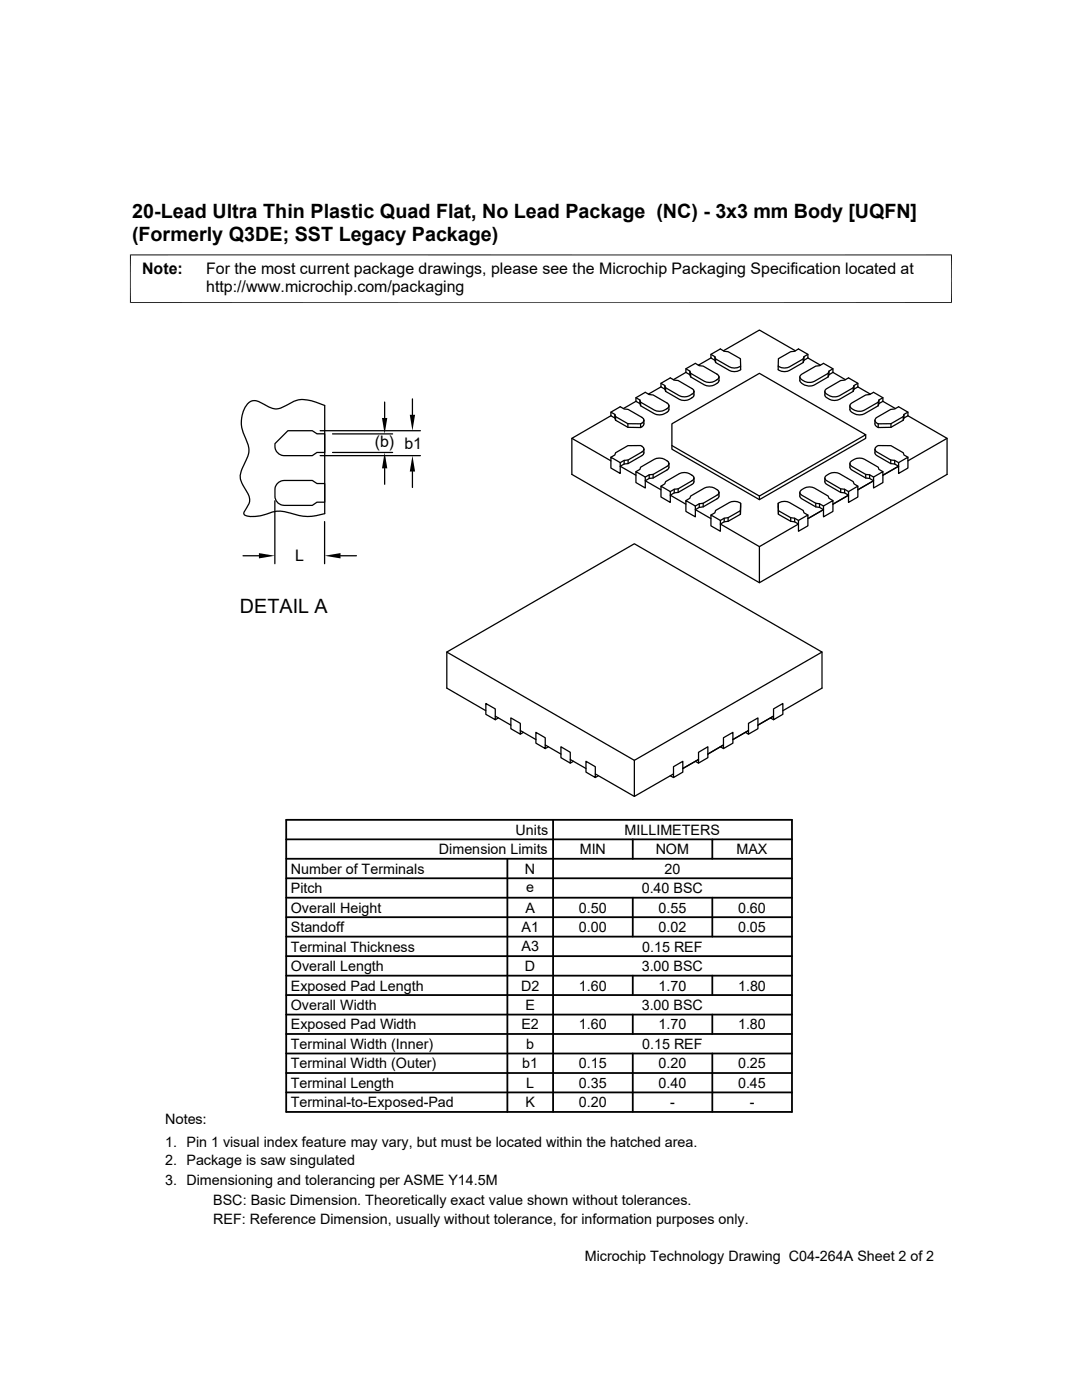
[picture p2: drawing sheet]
<svg xmlns="http://www.w3.org/2000/svg" width="216mm" height="279mm" viewBox="0 0 216 279" stroke-linecap="round" stroke-linejoin="round" font-family="sans-serif">
<g fill="none" stroke="#000" stroke-width=".25">
<path d="M82.3 79.6v3.2M126.9 79.4l.8 .4 .1 .5 2.8 1.6a2.19 2.19 0 0 0 2.9-.9M127.7 79.8v.7M131.9 77.2l-2.5 1.5M131.9 77.2v-.7l1.9-1.1 .7 .5h.8l2.9 1.8 .3 .4M131.9 77.2l.8 .5 .1 .4 2.8 1.6a2.21 2.21 0 0 0 2.9-.9v-.7M131.9 76.5l.8 .4 .1 .5 2.8 1.6a2.21 2.21 0 0 0 2.9-.9M132.7 76.9v.8M132.8 77.4v.7M136.9 74.3l-2.5 1.5M136.9 74.3v-.7l1.8-1.1 .8 .5 .8 .1 2.9 1.7 .3 .4M136.9 74.3l.7 .5 .2 .4 2.7 1.6a2.21 2.21 0 0 0 3-.9v-.7"/>
<path d="M136.9 73.6l.7 .5 .2 .4 2.7 1.6a2.21 2.21 0 0 0 3-.9M137.6 74.1v.7M137.8 74.5v.7M141.9 71.4l-2.5 1.5M141.9 71.4l.7 .5 .2 .4 2.7 1.6a2.24 2.24 0 0 0 2.3-.1v-.7M141.9 70.7l.7 .5 .2 .4 2.7 1.6a2.24 2.24 0 0 0 2.3-.1l-.1-1.5-2.4-1.4-.8-.1-.8-.5-1.8 1.1v.7M142.6 71.2v.7M142.8 71.6v.7M144.4 70l7.1-4.1 7.2 4.1M160.3 71.6v.7M160.4 71.2v.7M161.2 71.4l2.5 1.5"/>
<path d="M161.2 71.4l-.8 .5-.1 .4-2.8 1.6a2.24 2.24 0 0 1-2.2-.1v-.7M161.2 70.7l-.8 .5-.1 .4-2.8 1.6a2.24 2.24 0 0 1-2.2-.1v-1.5l2.5-1.4 .8-.1 .7-.5 1.9 1.1v.7M165.2 74.5v.7M165.4 74.1v.7M166.2 74.3l2.5 1.5M166.2 74.3l-.8 .5-.2 .4-2.7 1.6a2.23 2.23 0 0 1-2.9-.9v-.7M166.2 73.6l-.8 .5-.2 .4-2.7 1.6a2.21 2.21 0 0 1-2.9-.9l.4-.5 2.8-1.6 .7-.1 .8-.5 1.9 1.1v.7M170.2 77.4v.7M170.4 76.9v.8M171.2 77.2l2.5 1.5M171.2 77.2l-.8 .5-.2 .4-2.7 1.6a2.21 2.21 0 0 1-2.9-.9v-.7M171.2 76.5l-.8 .4-.2 .5-2.7 1.6a2.21 2.21 0 0 1-2.9-.9l.2-.4 2.9-1.8h.8l.8-.5 1.9 1.1v.7"/>
<path d="M175.4 79.8v.7M176.2 79.4l-.8 .4-.2 .5-2.7 1.6a2.18 2.18 0 0 1-2.9-.9l.4-.6 2.7-1.6 .8-.1 .8-.4 1.9 1.1v.7M49.7 80.3a2.07 2.07 0 0 1 2.6 .2l.5 .3a3.4 3.4 0 0 0 4.4 0 5.6 5.6 0 0 1 5.8-.5l1.8 .6v21.6a10.4 10.4 0 0 1-7.3-.2 5.8 5.8 0 0 0-4.4 .3l-2 .5a3.1 3.1 0 0 1-2.4-.5v-.4l.6-1a2.32 2.32 0 0 0 .1-2.7 5.7 5.7 0 0 1-1.4-3.8l.3-1.1a8.4 8.4 0 0 0 1.4-3.7l-.4-1.7a7.4 7.4 0 0 1-1-5.4l.7-1.6zM54.8 99.9v12.6M55.3 96.6a1.9 1.9 0 0 1 1.4-.7h5.6l.9 .6h1.6v3.7h-1.6l-.9 .7h-5.6a1.86 1.86 0 0 1-1.8-1.9 2.94 2.94 0 0 1 .4-2.4zM57.4 86h4.9l.9 .6h1.6v3.7h-1.6l-.9 .6h-5.6a1.96 1.96 0 0 1-1.8-2.4zM63.9 86h20M63.9 90.9h20M66.4 86.6h11.9M66.4 90.3h11.9M76.8 80.2v3.2M76.8 93.5v3.1"/>
<path d="M82.3 94.1v3.2M114.1 87.5v7.2l37.4 21.6 37.5-21.6v-7.2M121.9 91.2l1.9 1.1v2.2l-1.9-1.1zM121.9 83l-7.8 4.5 7.8 4.5M121.9 83v-.7l1.9-1.1 .7 .4 .8 .1 2.8 1.6 .4 .6M121.9 83l.8 .4 .1 .5 2.5 1.4h2.5l.7-.5v-.9M121.9 82.3l.8 .4 .1 .4 2.5 1.5h2.5l.4-.3 .3-.4M122.7 82.7v.7M122.8 83.1v.8M124.5 91.9v.7M125.3 84.6v.7M125.3 91.8v.7"/>
<path d="M126.9 80.1l-2.5 1.4M126.9 94.1l1.9 1.1v2.2l-1.9-1.1zM126.9 80.1v-.7l1.9-1.1 .7 .4 .8 .1 2.8 1.6 .4 .6M126.9 80.1l.8 .4 .1 .5 2.8 1.6a2.19 2.19 0 0 0 2.9-.9v-.7M127.8 80.3v.7M127.8 84.6v.7M128.5 89.6l-.1-.3-.6-.4h-2.5l-2.5 1.5-.1 .4-.8 .4M128.5 89.6l-.4 .6-2.8 1.6-.8 .1-.7 .4M128.5 89.6v.9l-.4 .4-2.8 1.6-.8 .1-.7 .4 3.1 1.8M129.5 94.8v.7M130.3 94.7v.7M131.9 97l1.9 1.1v2.2l-1.9-1.1z"/>
<path d="M133.5 92.5a2.03 2.03 0 0 0-2.9-.8l-2.8 1.5-.1 .5-.8 .4M133.5 92.5l-.4 .6-2.8 1.6-.8 .1-.7 .4M133.5 92.5v.9l-.4 .4-2.8 1.6-.8 .1-.7 .4 3.1 1.8M134.1 84.6l17.4-10.1 21.2 12.3-21.2 12.2-17.4-10.1zM134.5 97.6v.8M135.3 97.6v.7M136.9 99.9l1.8 1.1v2.1l-1.8-1zM138.5 95.4a2.09 2.09 0 0 0-2.9-.9l-2.8 1.6-.1 .5-.8 .4M138.5 95.4l-.3 .4-2.9 1.8h-.8l-.7 .5M138.5 95.4v.9l-.3 .3-2.9 1.7-.8 .1-.7 .4 3.1 1.8M143.5 98.3a2.09 2.09 0 0 0-3-.9l-2.7 1.6-.2 .4-.7 .5M143.5 98.3l-.3 .4-2.9 1.7-.8 .1-.8 .5"/>
<path d="M143.5 98.3l-.1 .8-.2 .3-2.9 1.8-.8 .1-.8 .4 3.2 1.8M151.5 99v.7M159.6 98.3v.8l.4 .5 2.8 1.6 .7 .1 .8 .4-3.1 1.8M164.6 95.4v.9l.2 .3 2.9 1.7 .8 .1 .8 .4-3.1 1.8M166.2 99.9l-.8-.5-.2-.4-2.7-1.6a2.21 2.21 0 0 0-2.9 .9l.4 .5 2.8 1.6 .7 .1 .8 .5M167.7 97.6v.7M168.5 97.6v.8M169.3 98.1l1.9-1.1v2.2l-1.9 1.1zM169.6 92.5v.9l.4 .4 2.7 1.6 .8 .1 .8 .4-3.1 1.8M171.2 97l-.8-.4-.2-.5-2.7-1.6a2.23 2.23 0 0 0-2.9 .9l.2 .4 2.9 1.8h.8l.8 .5M172.7 86.8v.7l-21.2 12.2-17.4-10.1v-.7M172.7 94.7v.7"/>
<path d="M173.5 94.8v.7M174.3 95.2l1.9-1.1v2.2l-1.9 1.1zM174.6 89.6v.9l.4 .4 2.7 1.6 .8 .1 .8 .4-3.1 1.8M175.2 80.3v.7M175.2 84.6v.7M176.2 80.1l2.5 1.4M176.2 94.1l-.8-.4-.2-.5-2.7-1.5a2.22 2.22 0 0 0-2.9 .8l.4 .6 2.7 1.6 .8 .1 .8 .4M176.2 80.1l-.8 .4-.2 .5-2.7 1.6a2.19 2.19 0 0 1-2.9-.9v-.7M177.7 91.8v.7M177.8 84.6v.7M178.5 91.9v.7M179.3 92.3l1.9-1.1v2.2l-1.9 1.1z"/>
<path d="M180.2 83.1v.8M180.4 82.7v.7M181.2 83l7.8 4.5-7.8 4.5M181.2 83l-.8 .4-.2 .5-2.4 1.4h-2.6l-.6-.5v-.9M181.2 91.2l-.8-.4-.2-.4-2.4-1.5h-2.6a.72 .72 0 0 0-.5 1l3 1.9 .8 .1 .8 .4M181.2 82.3l-.8 .4-.2 .4-2.4 1.5h-2.6a.71 .71 0 0 1-.5-1l3-1.9 .8-.1 .8-.4 1.9 1.1v.7M48.5 110.9h3.2M64.8 104.1v8.4M67.9 110.9h3.2M139.5 100.5v.8M140.3 100.4v.8M141.9 102.8l1.8 1.1v2.1l-1.8-1.1z"/>
<path d="M141.9 102.8l.7-.5 .2-.4 2.7-1.6a2.24 2.24 0 0 1 2.3 .1l-.1 1.5-2.4 1.4-.8 .1-.8 .5M144.5 103.4v.7M145.3 103.3v.7M147.7 101.9v.7M147.8 100.4l-.1 2.2-2.4 1.4-.8 .1-.8 .5 7.8 4.5 7.8-4.5-.7-.5-.8-.1-2.5-1.4v-2.2M151.5 109.1v7.2M155.3 101.9v.7M157.8 103.3v.7M158.6 103.4v.7M159.3 103.9l1.9-1.1v2.1l-1.9 1.1zM161.2 102.8l-.8-.5-.1-.4-2.8-1.6a2.24 2.24 0 0 0-2.2 .1v1.5l2.5 1.4 .8 .1 .7 .5M162.8 100.4v.8"/>
<path d="M163.5 100.5v.8M164.3 101l1.9-1.1v2.2l-1.9 1zM89.2 130.1l37.4-21.6 37.4 21.6-37.4 21.6zM89.2 130.1v7.2l7.7 4.5M164 130.1v7.2l-7.8 4.5M96.9 140.4l1.9 1.1v2.1l-1.9-1zM98.8 142.9l3.1 1.8M99.4 143.3l-.6 .3M101.9 143.3l1.9 1.1v2.1l-1.9-1.1zM103.8 145.8l3.1 1.8M104.4 146.2l-.6 .3M106.9 146.2l1.9 1v2.2l-1.9-1.1z"/>
<path d="M108.8 148.7l3.1 1.8M109.4 149l-.6 .4M111.9 149l1.9 1.1v2.2l-1.9-1.1zM113.8 151.6l3.1 1.8M114.4 151.9l-.6 .4M116.9 151.9l1.9 1.1v2.2l-1.9-1.1zM118.8 154.5l7.8 4.4 7.8-4.4M119.4 154.8l-.6 .4M126.6 151.7v7.2M133.8 154.8l.6 .4M134.4 153l1.8-1.1v2.2l-1.8 1.1zM138.7 151.9l.7 .4"/>
<path d="M139.4 151.6l-3.2 1.8M139.4 150.1l1.8-1.1v2.2l-1.8 1.1zM143.7 149l.7 .4M144.4 148.7l-3.2 1.8M144.4 147.2l1.8-1v2.1l-1.8 1.1zM148.7 146.2l.7 .3M149.4 145.8l-3.2 1.8M149.4 144.4l1.8-1.1v2.1l-1.8 1.1zM153.7 143.3l.6 .3M154.3 142.9l-3.1 1.8M154.3 141.5l1.9-1.1v2.2l-1.9 1z"/>
</g>
<g fill="none" stroke="#000" stroke-width=".36">
<path d="M57.1 179.2h100.9M57.1 175.3h100.9M57.1 171.4h100.9M57.1 167.5h100.9M57.1 163.6h100.9v58.3h-100.9zM101.2 171.4v50.5M110.4 163.6v58.3M126.3 167.5v3.9M126.3 179.2v7.7M142.1 167.5v3.9M142.1 179.2v7.7M57.1 183h100.9"/>
<path d="M57.1 194.7h100.9M57.1 190.8h100.9M57.1 186.9h100.9M57.1 198.6h100.9M126.3 194.7v3.9M142.1 194.7v3.9M57.1 214.1h100.9M57.1 202.5h100.9M57.1 206.4h100.9M57.1 218h100.9M57.1 210.2h100.9M126.3 202.5v3.9"/>
<path d="M126.3 210.2v11.7M142.1 202.5v3.9M142.1 210.2v11.7"/>
</g>
<path d="M26 50.8v9.7M189.9 50.8v9.7M189.9 50.9h-164M25.9 60.4h164" fill="none" stroke="#000" stroke-width=".2"/>
<path d="M76.2 83.4h1.1l-.5 3.2zM76.8 90.3l.5 3.2h-1.1zM81.8 82.8h1l-.5 3.2zM82.3 90.9l.5 3.2h-1zM51.7 110.4l3.1 .5-3.1 .5zM64.8 110.9l3.1-.5v1z" fill="#000"/>
<g font-size="3.9">
<text x="26.4" y="43.5">20-Lead Ultra Thin Plastic Quad Flat, No Lead Package (NC) - 3x3 mm Body [UQFN]</text>
<text x="26.4" y="48">(Formerly Q3DE; SST Legacy Package)</text>
<text x="47.9" y="122.4">DETAIL A</text>
</g>
<g font-size="3.2">
<text x="28.4" y="54.6">Note:</text>
<text x="41.1" y="54.6">For the most current package drawings, please see the Microchip Packaging Specification located at</text>
<text x="41.1" y="58.3">http://www.microchip.com/packaging</text>
<text x="74.8" y="89.3">(b) b1</text>
<text x="58.9" y="112.1">L</text>
</g>
<g font-size="2.9">
<text x="102.9" y="166.6">Units</text>
<text x="124.6" y="166.6">MILLIMETERS</text>
<text x="87.6" y="170.5">Dimension Limits</text>
<text x="115.7" y="170.5">MIN</text>
<text x="130.8" y="170.5">NOM</text>
<text x="147" y="170.5">MAX</text>
<text x="58" y="174.4">Number of Terminals</text>
<text x="58" y="178.2">Pitch</text>
<text x="104.8" y="174.4">N</text>
<text x="105" y="178">e</text>
<text x="128" y="178.2">0.40 BSC</text>
<text x="132.6" y="174.4">20</text>
<text x="58" y="182.1">Overall Height</text>
<text x="104.8" y="182.1">A</text>
<text x="115.5" y="182.1">0.50</text>
<text x="131.4" y="182.1">0.55</text>
<text x="147.3" y="182.1">0.60</text>
<text x="58" y="189.9">Terminal Thickness</text>
<text x="58" y="186">Standoff</text>
<text x="104.1" y="186">A1</text>
<text x="104.1" y="189.9">A3</text>
<text x="115.5" y="186">0.00</text>
<text x="128.1" y="189.9">0.15 REF</text>
<text x="131.4" y="186">0.02</text>
<text x="147.3" y="186">0.05</text>
<text x="58" y="193.8">Overall Length</text>
<text x="58" y="197.7">Exposed Pad Length</text>
<text x="104" y="197.7">D2</text>
<text x="104.8" y="193.8">D</text>
<text x="115.5" y="197.7">1.60</text>
<text x="128" y="193.8">3.00 BSC</text>
<text x="131.4" y="197.7">1.70</text>
<text x="147.3" y="197.7">1.80</text>
<text x="58" y="201.6">Overall Width</text>
<text x="104.8" y="201.6">E</text>
<text x="128" y="201.6">3.00 BSC</text>
<text x="58" y="205.4">Exposed Pad Width</text>
<text x="58" y="209.3">Terminal Width (Inner)</text>
<text x="104" y="205.4">E2</text>
<text x="105" y="209.3">b</text>
<text x="115.5" y="205.4">1.60</text>
<text x="128.1" y="209.3">0.15 REF</text>
<text x="131.4" y="205.4">1.70</text>
<text x="147.3" y="205.4">1.80</text>
<text x="58" y="213.2">Terminal Width (Outer)</text>
<text x="104.2" y="213.2">b1</text>
<text x="115.5" y="213.2">0.15</text>
<text x="131.4" y="213.2">0.20</text>
<text x="147.3" y="213.2">0.25</text>
<text x="58" y="217.1">Terminal Length</text>
<text x="58" y="221">Terminal-to-Exposed-Pad</text>
<text x="104.8" y="221">K</text>
<text x="105" y="217.1">L</text>
<text x="115.5" y="221">0.20</text>
<text x="115.5" y="217.1">0.35</text>
<text x="131.4" y="217.1">0.40</text>
<text x="133.7" y="221">-</text>
<text x="147.3" y="217.1">0.45</text>
<text x="149.6" y="221">-</text>
<text x="32.9" y="224.3">Notes:</text>
<text x="32.9" y="228.9">1. Pin 1 visual index feature may vary, but must be located within the hatched area.</text>
<text x="32.9" y="232.6">2. Package is saw singulated</text>
<text x="32.9" y="236.5">3. Dimensioning and tolerancing per ASME Y14.5M</text>
<text x="42.5" y="244.3">REF: Reference Dimension, usually without tolerance, for information purposes only.</text>
<text x="42.5" y="240.6">BSC: Basic Dimension. Theoretically exact value shown without tolerances.</text>
<text x="116.7" y="251.7">Microchip Technology Drawing C04-264A Sheet 2 of 2</text>
</g>
</svg>
